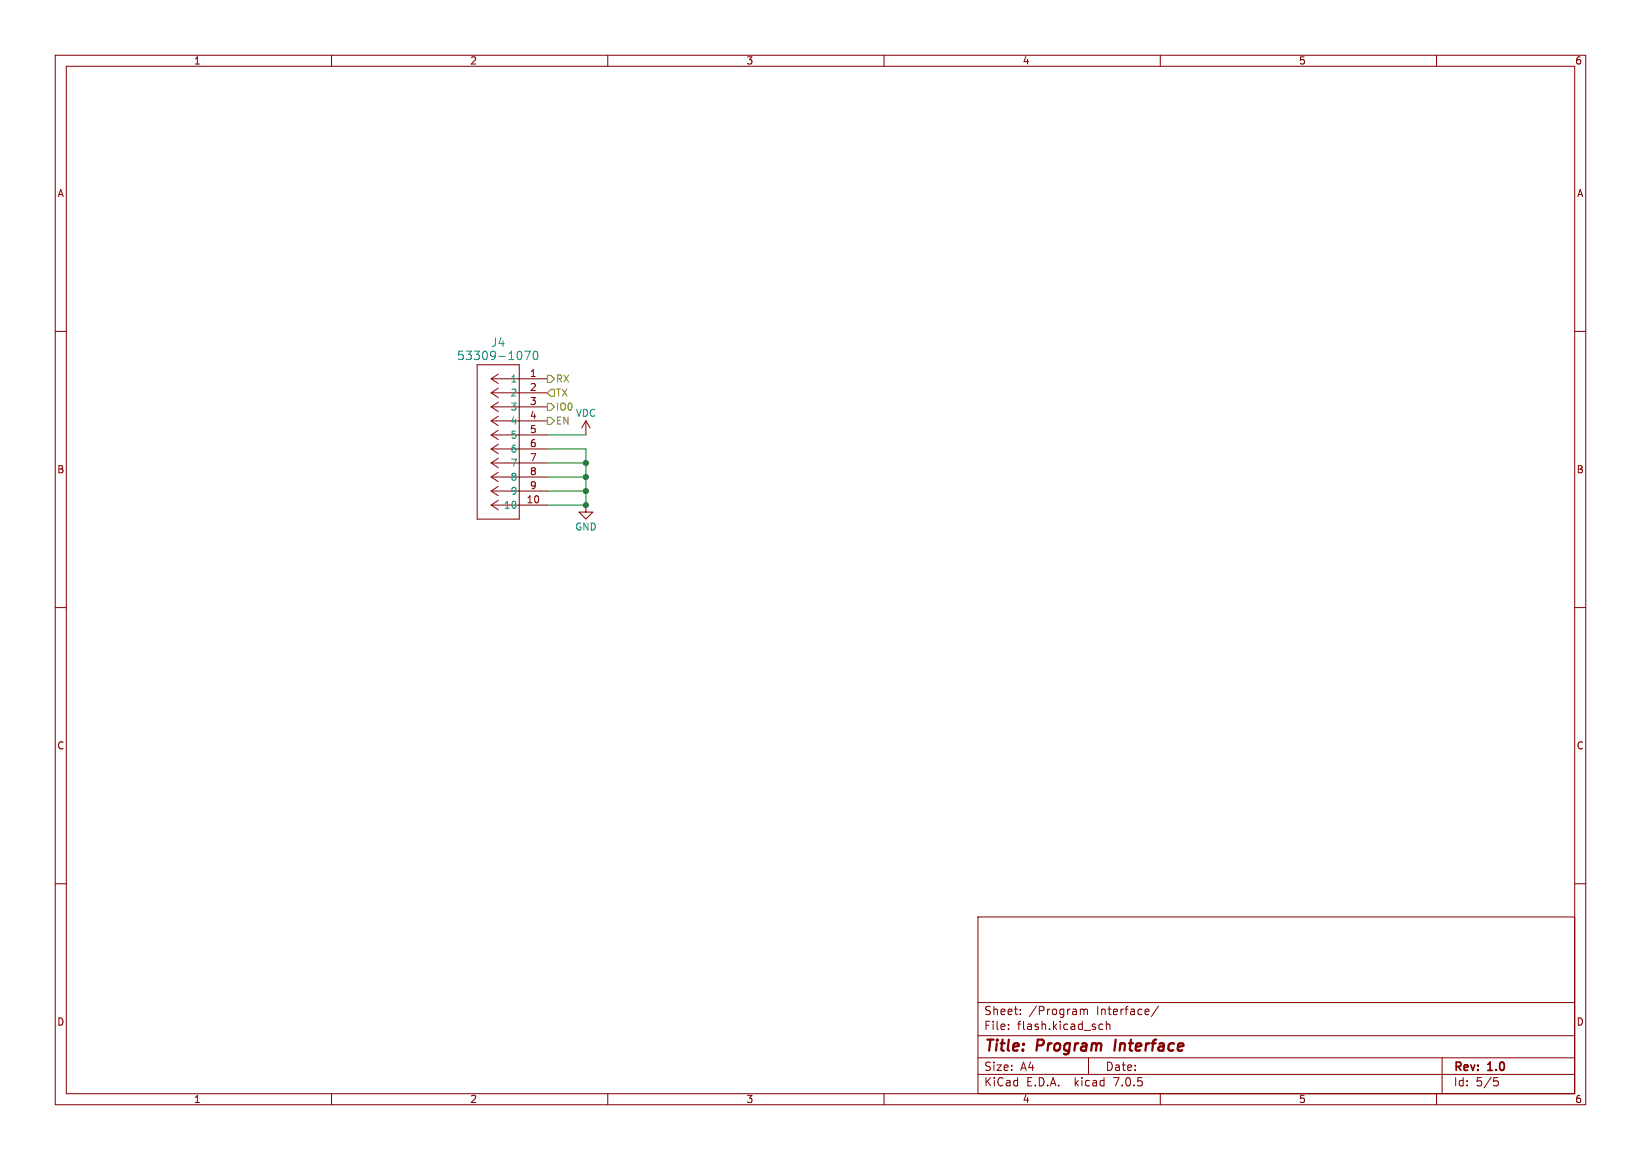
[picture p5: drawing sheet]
<svg xmlns="http://www.w3.org/2000/svg" width="297mm" height="210mm" viewBox="0 0 297 210" stroke-linecap="round" stroke-linejoin="round" font-family="sans-serif">
<g fill="none" stroke="#840000" stroke-width=".18">
<path d="M10 10h277v190h-277zM12 12h273v186h-273zM60 10v2M110 10v2M160 10v2M210 10v2M260 10v2M10 60h2M285 60h2M86.4 66h7.6v28h-7.6zM88.9 78.7h10.2M88.9 78.7l1.3 .9"/>
<path d="M88.9 76.2h10.2M88.9 76.2l1.3 .8M88.9 73.7h10.2M88.9 73.7l1.3 .8M88.9 71.1h10.2M88.9 71.1l1.3 .9M88.9 68.6h10.2M88.9 68.6l1.3 .8M90.2 77.9l-1.3 .8M90.2 75.4l-1.3 .8M90.2 72.8l-1.3 .9M90.2 70.3l-1.3 .8"/>
<path d="M90.2 67.7l-1.3 .9M106 76.2l-.7 1.3M106 76.2v2.5M106 76.2l.8 1.3M88.9 91.4h10.2M88.9 91.4l1.3 .9M88.9 88.9h10.2M88.9 88.9l1.3 .8M88.9 86.4h10.2M88.9 86.4l1.3 .8M88.9 83.8h10.2M88.9 83.8l1.3 .9"/>
<path d="M88.9 81.3h10.2M88.9 81.3l1.3 .8M90.2 90.6l-1.3 .8M90.2 88.1l-1.3 .8M90.2 85.5l-1.3 .9M90.2 83l-1.3 .8M90.2 80.4l-1.3 .9M106 91.4v1.3h1.3l-1.3 1.3-1.2-1.3h1.2M10 110h2M285 110h2M10 160h2M285 160h2"/>
<path d="M177 166h108v32h-108zM60 198v2M110 198v2M160 198v2M177 194.5h108M177 191.5h108M177 187.5h108M177 181.5h108M182.5 186.3v.1M182.5 185.5v.1M184.7 183.6v.1M184.7 182.8v.1"/>
<path d="M195.5 182.7v1M195.5 182.8l.5-.1 .2 .2M196.2 182.9l.2-.2 .3 .1 .1 .9M196.2 182.9v.8M197 191.5v3M198.9 186.1l.3 .3 .4-.1M199.6 185.5l-.4-.1-.3 .3M200.2 185.5l.3-.1 .3 .1 .1 .9M200.2 184.9v1.5M207.7 182.7l.3 .4-.8 .1M207.9 183.6l-.2 .1M209.7 182.1l-1.3 2"/>
<path d="M210 198v2M260 198v2M261 191.5v6.5M270.4 195.1h.7M270.5 195.7h.4l.3 .3-.2 .5-.5 .1"/>
</g>
<path d="M95 63.6h1l-.7 1.5M96.6 63.7l.2-.1a.81 .81 0 0 1 .6 .7 .81 .81 0 0 1-.6 .8l-.2-.1-.1-.5z" fill="none" stroke="#008484" stroke-width=".18"/>
<path d="M99.1 73h.6l.6 .7-.6 .6h-.6zM99.1 67.9h.6l.6 .7-.6 .6h-.6zM99.1 75.6h.6l.6 .6-.6 .6h-.6zM99.7 70.5h.6v1.3h-.6l-.6-.7z" fill="none" stroke="#848400" stroke-width=".18"/>
<path d="M99.1 78.7h6.9M99.1 81.3h6.9v10.1h-6.9M99.1 86.4h6.9M99.1 88.9h6.9M99.1 83.8h6.9" fill="none" stroke="#008400" stroke-width=".18"/>
<g fill="#008400" stroke="#008400" stroke-width=".18">
<circle cx="106" cy="86.4" r=".46"/>
<circle cx="106" cy="83.8" r=".46"/>
<circle cx="106" cy="88.9" r=".46"/>
<circle cx="106" cy="91.4" r=".46"/>
</g>
<g font-size="2.8" fill="#840000">
<text x="178" y="190.8">Title:</text>
<text x="187.5" y="190.8">Program</text>
<text x="202.2" y="190.8">Interface</text>
</g>
<g font-size="2.1" fill="#008484">
<text x="82.7" y="65.4">53309-1070</text>
<text x="88.8" y="63">J4</text>
</g>
<g font-size="2.1" fill="#840000">
<text x="178" y="183.9">Sheet:</text>
<text x="186.2" y="183.9">/Program</text>
<text x="198.4" y="183.9">Interface/</text>
<text x="178" y="186.6">File:</text>
<text x="184" y="186.6">flash.kicad_sch</text>
<text x="178" y="196.8">KiCad</text>
<text x="178" y="194">Size:</text>
<text x="184.6" y="194">A4</text>
<text x="185.7" y="196.8">E.D.A.</text>
<text x="194.4" y="196.8">kicad</text>
<text x="200" y="194">Date:</text>
<text x="201.5" y="196.8">7.0.5</text>
<text x="263" y="194.2">Rev:</text>
<text x="263" y="196.8">Id:</text>
<text x="267" y="196.8">5/5</text>
<text x="269.2" y="194.2">1.0</text>
</g>
<g font-size="1.8" fill="#840000">
<text x="35" y="11.8">1</text>
<text x="85" y="11.8">2</text>
<text x="135" y="11.8">3</text>
<text x="185" y="11.8">4</text>
<text x="235" y="11.8">5</text>
<text x="285" y="11.8">6</text>
<text x="10.4" y="35.8">A</text>
<text x="285.4" y="35.8">A</text>
<text x="95.9" y="68.3">1</text>
<text x="95.9" y="70.9">2</text>
<text x="95.9" y="73.4">3</text>
<text x="95.9" y="75.9">4</text>
<text x="95.9" y="78.5">5</text>
<text x="95.9" y="81">6</text>
<text x="95.9" y="83.6">7</text>
<text x="10.3" y="85.8">B</text>
<text x="95.9" y="86.1">8</text>
<text x="95.9" y="88.6">9</text>
<text x="285.3" y="85.8">B</text>
<text x="95.2" y="91.2">10</text>
<text x="10.3" y="135.8">C</text>
<text x="285.3" y="135.8">C</text>
<text x="10.3" y="185.8">D</text>
<text x="285.3" y="185.8">D</text>
<text x="35" y="199.8">1</text>
<text x="85" y="199.8">2</text>
<text x="135" y="199.8">3</text>
<text x="185" y="199.8">4</text>
<text x="235" y="199.8">5</text>
<text x="285" y="199.8">6</text>
</g>
<g font-size="1.8" fill="#008484">
<text x="92.4" y="69.4">1</text>
<text x="92.4" y="71.9">2</text>
<text x="92.4" y="74.5">3</text>
<text x="92.4" y="77">4</text>
<text x="104.2" y="75.6">VDC</text>
<text x="92.4" y="79.6">5</text>
<text x="92.4" y="82.1">6</text>
<text x="92.4" y="84.6">7</text>
<text x="92.4" y="87.2">8</text>
<text x="92.4" y="89.7">9</text>
<text x="91.2" y="92.3">10</text>
<text x="104" y="96.2">GND</text>
</g>
<g font-size="1.8" fill="#848400">
<text x="100.5" y="71.9">TX</text>
<text x="100.5" y="69.4">RX</text>
<text x="100.5" y="74.5">IO0</text>
<text x="100.5" y="77">EN</text>
</g>
</svg>
